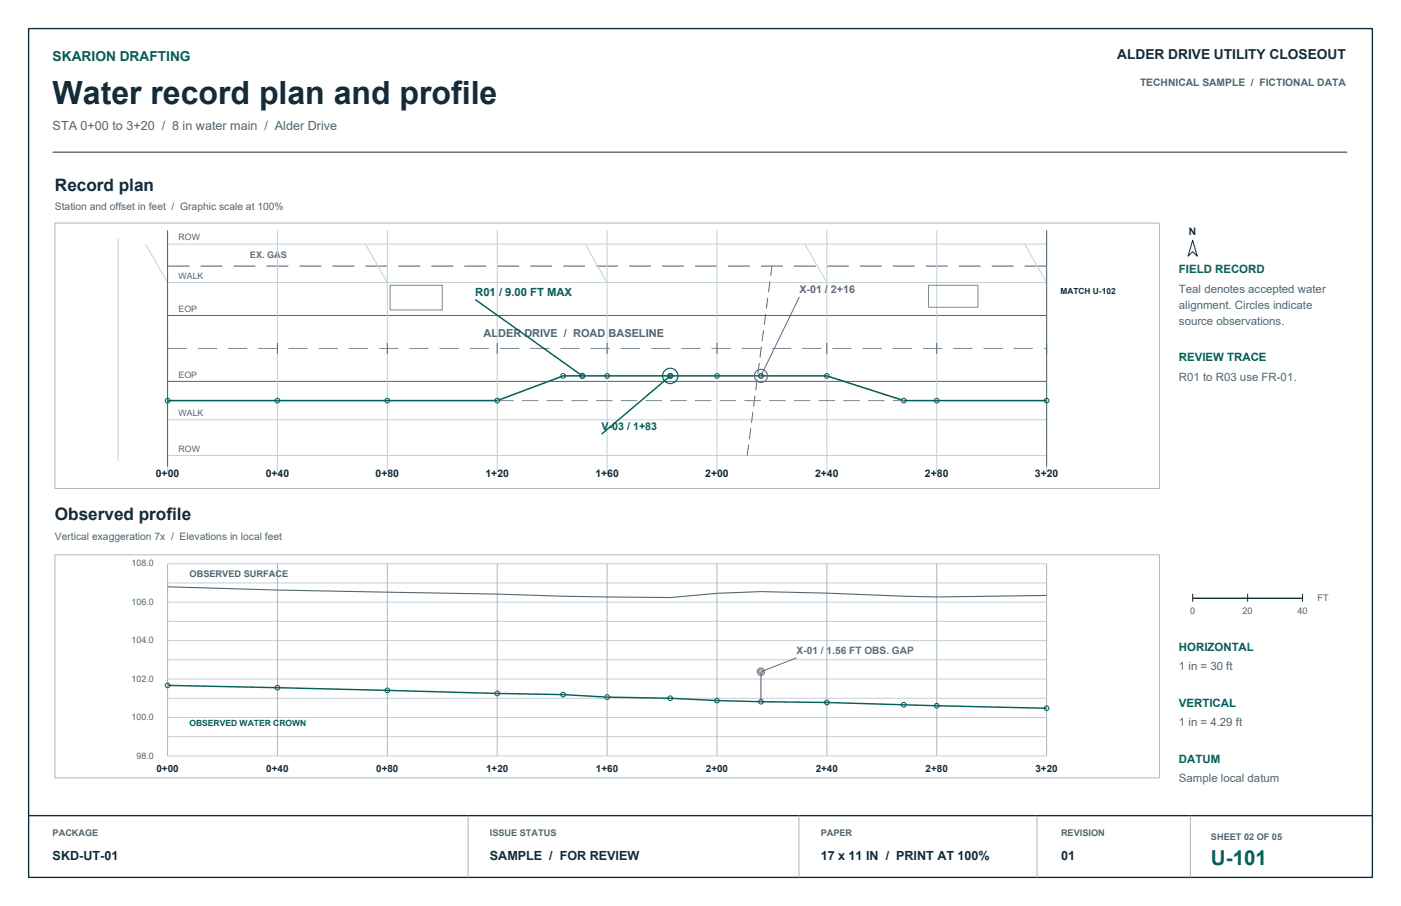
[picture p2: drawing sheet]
<svg xmlns="http://www.w3.org/2000/svg" width="432mm" height="279mm" viewBox="0 0 432 279" stroke-linecap="round" stroke-linejoin="round" font-family="sans-serif">
<g fill="none" stroke="#c4d1d5" stroke-width=".31">
<path d="M36.4 73.6v68.6M44.9 75.3l6.7 11.8h271l-6.8-11.8M51.6 75.3h271M51.6 71v74.6M85.5 71v74.6M112.6 75.3l6.8 11.8M119.4 71v74.6M153.2 71v74.6M180.3 75.3l6.8 11.8M187.1 71v74.6M221 71v74.6M248.1 75.3l6.7 11.8"/>
<path d="M254.8 71v74.6M288.7 71v74.6M322.6 71v74.6M51.6 129.5h271M51.6 140.5h271M51.6 179.8h271M51.6 173.8h271M51.6 197.6h271M51.6 191.6h271M51.6 185.7h271M51.6 215.3h271M51.6 209.4h271"/>
<path d="M51.6 203.5h271M51.6 233.1h271M51.6 227.2h271M51.6 221.3h271"/>
</g>
<path d="M51.6 71v72.9M322.6 71v72.9M51.6 97.3h271M51.6 117.6h271M85.5 105.8v3.3M119.4 105.8v3.3M153.2 105.8v3.3M187.1 105.8v3.3M221 105.8v3.3M254.8 105.8v3.3M288.7 105.8v3.3" fill="none" stroke="#506671" stroke-width=".31"/>
<g fill="none" stroke="#7b8990" stroke-width=".31">
<path d="M120.2 88h16.1v7.6h-16.1zM286.2 88h15.2v6.8h-15.2zM51.6 107.5h6M61 107.5h5.9M70.3 107.5h5.9M79.6 107.5h5.9M88.9 107.5h5.9M98.2 107.5h5.9M107.5 107.5h6M116.8 107.5h6M126.2 107.5h5.9M135.5 107.5h5.9"/>
<path d="M144.8 107.5h5.9M154.1 107.5h5.9M163.4 107.5h5.9M172.7 107.5h5.9M182 107.5h6M191.3 107.5h6M200.7 107.5h5.9M210 107.5h5.9M219.3 107.5h5.9M228.6 107.5h5.9M237.9 107.5h5.9M247.2 107.5h6"/>
<path d="M256.5 107.5h6M265.9 107.5h5.9M275.2 107.5h5.9M284.5 107.5h5.9M293.8 107.5h5.9M303.1 107.5h5.9M312.4 107.5h5.9M321.7 107.5h.9M153.2 123.5h5.1M160.9 123.5h5M168.5 123.5h5.1M176.1 123.5h5.1"/>
<path d="M183.7 123.5h5.1M191.3 123.5h5.1M199 123.5h5M206.6 123.5h5.1M214.2 123.5h5.1M221.8 123.5h5.1M229.4 123.5h5.1M237.1 123.5h5M244.7 123.5h5.1M252.3 123.5h5.1M259.9 123.5h5.1M267.5 123.5h5.1"/>
<path d="M275.2 123.5h3.4"/>
</g>
<g fill="none" stroke="#725088" stroke-width=".31">
<path d="M51.6 82.1h6.8M61.8 82.1h6.8M72 82.1h6.7M82.1 82.1h6.8M92.3 82.1h6.8M102.4 82.1h6.8M112.6 82.1h6.8M122.8 82.1h6.7M132.9 82.1h6.8M143.1 82.1h6.8M153.2 82.1h6.8M163.4 82.1h6.8"/>
<path d="M173.6 82.1h6.7M183.7 82.1h6.8M193.9 82.1h6.8M204 82.1h6.8M214.2 82.1h6.8M224.4 82.1h6.7M234.5 82.1h6.8M236 96.8l-.5 3.4M236.6 91.8l-.4 3.3M237.3 86.7l-.4 3.4M237.9 82.1l-.4 3M244.7 82.1h6.8"/>
<path d="M246.4 91.6l-11.9 24.3M254.8 82.1h6.8M265 82.1h6.8M275.2 82.1h6.7M285.3 82.1h6.8M295.5 82.1h6.8M305.6 82.1h6.8M315.8 82.1h6.8M233.4 117l-.5 3.3M234 111.9l-.4 3.4M234.7 106.9l-.5 3.4M235.3 101.9l-.4 3.3"/>
<path d="M230.7 137.1l-.4 3.4M231.4 132.1l-.4 3.3M232 127l-.4 3.4M232.7 122l-.4 3.4M245.5 202.9l-11 4.3"/>
<circle cx="234.5" cy="115.9" r=".69"/>
<circle cx="234.5" cy="207.2" r="1.14"/>
<circle cx="234.5" cy="207.2" r=".66"/>
</g>
<path d="M51.6 123.5h101.6l20.4-7.6h81.2l23.8 7.6h44" fill="none" stroke="#00645a" stroke-width=".48"/>
<g fill="none" stroke="#00645a" stroke-width=".45">
<path d="M146.5 92.4l33 23.5M206.6 115.9l-21.2 18"/>
<circle cx="179.5" cy="115.9" r=".73"/>
<circle cx="206.6" cy="115.9" r=".69"/>
</g>
<circle cx="206.6" cy="115.9" r="2.37" fill="none" stroke="#00645a" stroke-width=".35"/>
<g fill="none" stroke="#725088" stroke-width=".35">
<path d="M234.5 207.2v9.2"/>
<circle cx="234.5" cy="115.9" r="2.03"/>
</g>
<g fill="none" stroke="#00645a" stroke-width=".31">
<circle cx="173.6" cy="115.9" r=".73"/>
<circle cx="187.1" cy="115.9" r=".73"/>
<circle cx="206.6" cy="115.9" r=".73"/>
<circle cx="221" cy="115.9" r=".73"/>
<circle cx="234.5" cy="115.9" r=".73"/>
<circle cx="254.8" cy="115.9" r=".73"/>
<circle cx="51.6" cy="123.5" r=".73"/>
<circle cx="85.5" cy="123.5" r=".73"/>
<circle cx="119.4" cy="123.5" r=".73"/>
<circle cx="153.2" cy="123.5" r=".73"/>
<circle cx="278.6" cy="123.5" r=".73"/>
<circle cx="288.7" cy="123.5" r=".73"/>
<circle cx="322.6" cy="123.5" r=".73"/>
<circle cx="51.6" cy="211.4" r=".73"/>
<circle cx="85.5" cy="212.1" r=".73"/>
<circle cx="119.4" cy="212.9" r=".73"/>
<circle cx="153.2" cy="213.9" r=".73"/>
<circle cx="173.6" cy="214.2" r=".73"/>
<circle cx="187.1" cy="215" r=".73"/>
<circle cx="206.6" cy="215.3" r=".73"/>
<circle cx="221" cy="216" r=".73"/>
<circle cx="234.5" cy="216.4" r=".73"/>
<circle cx="254.8" cy="216.6" r=".73"/>
<circle cx="278.6" cy="217.4" r=".73"/>
<circle cx="288.7" cy="217.6" r=".73"/>
<circle cx="322.6" cy="218.4" r=".73"/>
</g>
<g fill="none" stroke="#a9bac0" stroke-width=".31">
<path d="M16.9 68.8h340.5v81.8h-340.5zM16.9 171.1h340.5v68.8h-340.5zM51.6 173.8v59.3M85.5 173.8v59.3M119.4 173.8v59.3M153.2 173.8v59.3M187.1 173.8v59.3M221 173.8v59.3M254.8 173.8v59.3M288.7 173.8v59.3M322.6 173.8v59.3M144.3 251.5v19.1"/>
<path d="M246.2 251.5v19.1M319.6 251.5v19.1M366.9 251.5v19.1"/>
</g>
<path d="M51.6 181l33.9 1 67.7 1.2 33.9 .9 19.5 .2 14.4-1.3 13.5-.6 54.2 1.7 33.9-.5" fill="none" stroke="#506671" stroke-width=".34"/>
<path d="M51.6 211.4l122 2.8 13.5 .8 19.5 .3 14.4 .7 33.8 .6 67.8 1.8" fill="none" stroke="#00645a" stroke-width=".44"/>
<path d="M8.8 8.8h414.2v261.8h-414.2zM367.6 184.5h33.9M8.8 251.5h414.2" fill="none" stroke="#142c38" stroke-width=".42"/>
<path d="M16.2 46.9h399M367.6 74.1l1.4 4.9-1.4-1.4-1.4 1.4zM367.6 183.1v2.5M384.5 183.1v2.5M401.5 183.1v2.5" fill="none" stroke="#142c38" stroke-width=".31"/>
<text font-size="9.9" fill="#142c38" x="16.2" y="32.1">Water record plan and profile</text>
<text font-size="6.3" fill="#00645a" x="373.2" y="266.7">U-101</text>
<g font-size="5.3" fill="#142c38">
<text x="16.9" y="58.9">Record plan</text>
<text x="16.9" y="160.5">Observed profile</text>
</g>
<text font-size="4.2" fill="#00645a" x="16.2" y="18.7">SKARION DRAFTING</text>
<text font-size="4.2" fill="#142c38" x="344.3" y="18.3">ALDER DRIVE UTILITY CLOSEOUT</text>
<text font-size="3.9" fill="#506671" x="16.2" y="40.2">STA 0+00 to 3+20 / 8 in water main / Alder Drive</text>
<g font-size="3.9" fill="#142c38">
<text x="16.2" y="265.3">SKD-UT-01</text>
<text x="151" y="265.3">SAMPLE / FOR REVIEW</text>
<text x="252.9" y="265.3">17 x 11 IN / PRINT AT 100%</text>
<text x="327" y="265.3">01</text>
</g>
<g font-size="3.5" fill="#00645a">
<text x="363.4" y="84.3">FIELD RECORD</text>
<text x="146.5" y="91.2">R01 / 9.00 FT MAX</text>
<text x="363.4" y="111.5">REVIEW TRACE</text>
<text x="363.4" y="200.7">HORIZONTAL</text>
<text x="363.4" y="218">VERTICAL</text>
<text x="363.4" y="235.3">DATUM</text>
</g>
<g font-size="3.5" fill="#506671">
<text x="363.4" y="90.3">Teal denotes accepted water</text>
<text x="363.4" y="95.2">alignment. Circles indicate</text>
<text x="363.4" y="100.2">source observations.</text>
<text x="363.4" y="117.5">R01 to R03 use FR-01.</text>
<text x="363.4" y="206.7">1 in = 30 ft</text>
<text x="363.4" y="224">1 in = 4.29 ft</text>
<text x="363.4" y="241.3">Sample local datum</text>
</g>
<text font-size="3.4" fill="#506671" x="149" y="104.1">ALDER DRIVE / ROAD BASELINE</text>
<text font-size="3.3" fill="#725088" x="246.4" y="90.4">X-01 / 2+16</text>
<text font-size="3.3" fill="#00645a" x="185.4" y="132.7">V-03 / 1+83</text>
<g font-size="3.2" fill="#506671">
<text x="351.4" y="26.5">TECHNICAL SAMPLE / FICTIONAL DATA</text>
<text x="16.9" y="64.9">Station and offset in feet / Graphic scale at 100%</text>
<text x="16.9" y="166.5">Vertical exaggeration 7x / Elevations in local feet</text>
</g>
<g font-size="3.2" fill="#142c38">
<text x="366.4" y="72.3">N</text>
<text x="48" y="147.2">0+00</text>
<text x="81.9" y="147.2">0+40</text>
<text x="115.8" y="147.2">0+80</text>
<text x="149.6" y="147.2">1+20</text>
<text x="183.5" y="147.2">1+60</text>
<text x="217.4" y="147.2">2+00</text>
<text x="251.2" y="147.2">2+40</text>
<text x="285.1" y="147.2">2+80</text>
<text x="319" y="147.2">3+20</text>
</g>
<text font-size="3.1" fill="#725088" x="245.5" y="201.8">X-01 / 1.56 FT OBS. GAP</text>
<g font-size="3" fill="#142c38">
<text x="48.2" y="238.2">0+00</text>
<text x="82.1" y="238.2">0+40</text>
<text x="115.9" y="238.2">0+80</text>
<text x="149.8" y="238.2">1+20</text>
<text x="183.7" y="238.2">1+60</text>
<text x="217.5" y="238.2">2+00</text>
<text x="251.4" y="238.2">2+40</text>
<text x="285.3" y="238.2">2+80</text>
<text x="319.1" y="238.2">3+20</text>
</g>
<text font-size="2.8" fill="#725088" x="77" y="79.5">EX. GAS</text>
<g font-size="2.8" fill="#506671">
<text x="40.5" y="174.7">108.0</text>
<text x="58.4" y="178">OBSERVED SURFACE</text>
<text x="406" y="185.2">FT</text>
<text x="40.5" y="186.5">106.0</text>
<text x="366.8" y="189.4">0</text>
<text x="383" y="189.4">20</text>
<text x="399.9" y="189.4">40</text>
<text x="40.5" y="198.4">104.0</text>
<text x="40.5" y="210.3">102.0</text>
<text x="40.5" y="222.1">100.0</text>
<text x="42.1" y="234">98.0</text>
<text x="16.2" y="257.9">PACKAGE</text>
<text x="151" y="257.9">ISSUE STATUS</text>
<text x="252.9" y="257.9">PAPER</text>
<text x="327" y="257.9">REVISION</text>
<text x="373.2" y="258.9">SHEET 02 OF 05</text>
</g>
<g font-size="2.7" fill="#506671">
<text x="55" y="74.1">ROW</text>
<text x="55" y="86">WALK</text>
<text x="55" y="96.1">EOP</text>
<text x="55" y="116.4">EOP</text>
<text x="55" y="128.3">WALK</text>
<text x="55" y="139.3">ROW</text>
</g>
<text font-size="2.6" fill="#142c38" x="326.8" y="90.5">MATCH U-102</text>
<text font-size="2.6" fill="#00645a" x="58.4" y="223.8">OBSERVED WATER CROWN</text>
</svg>
